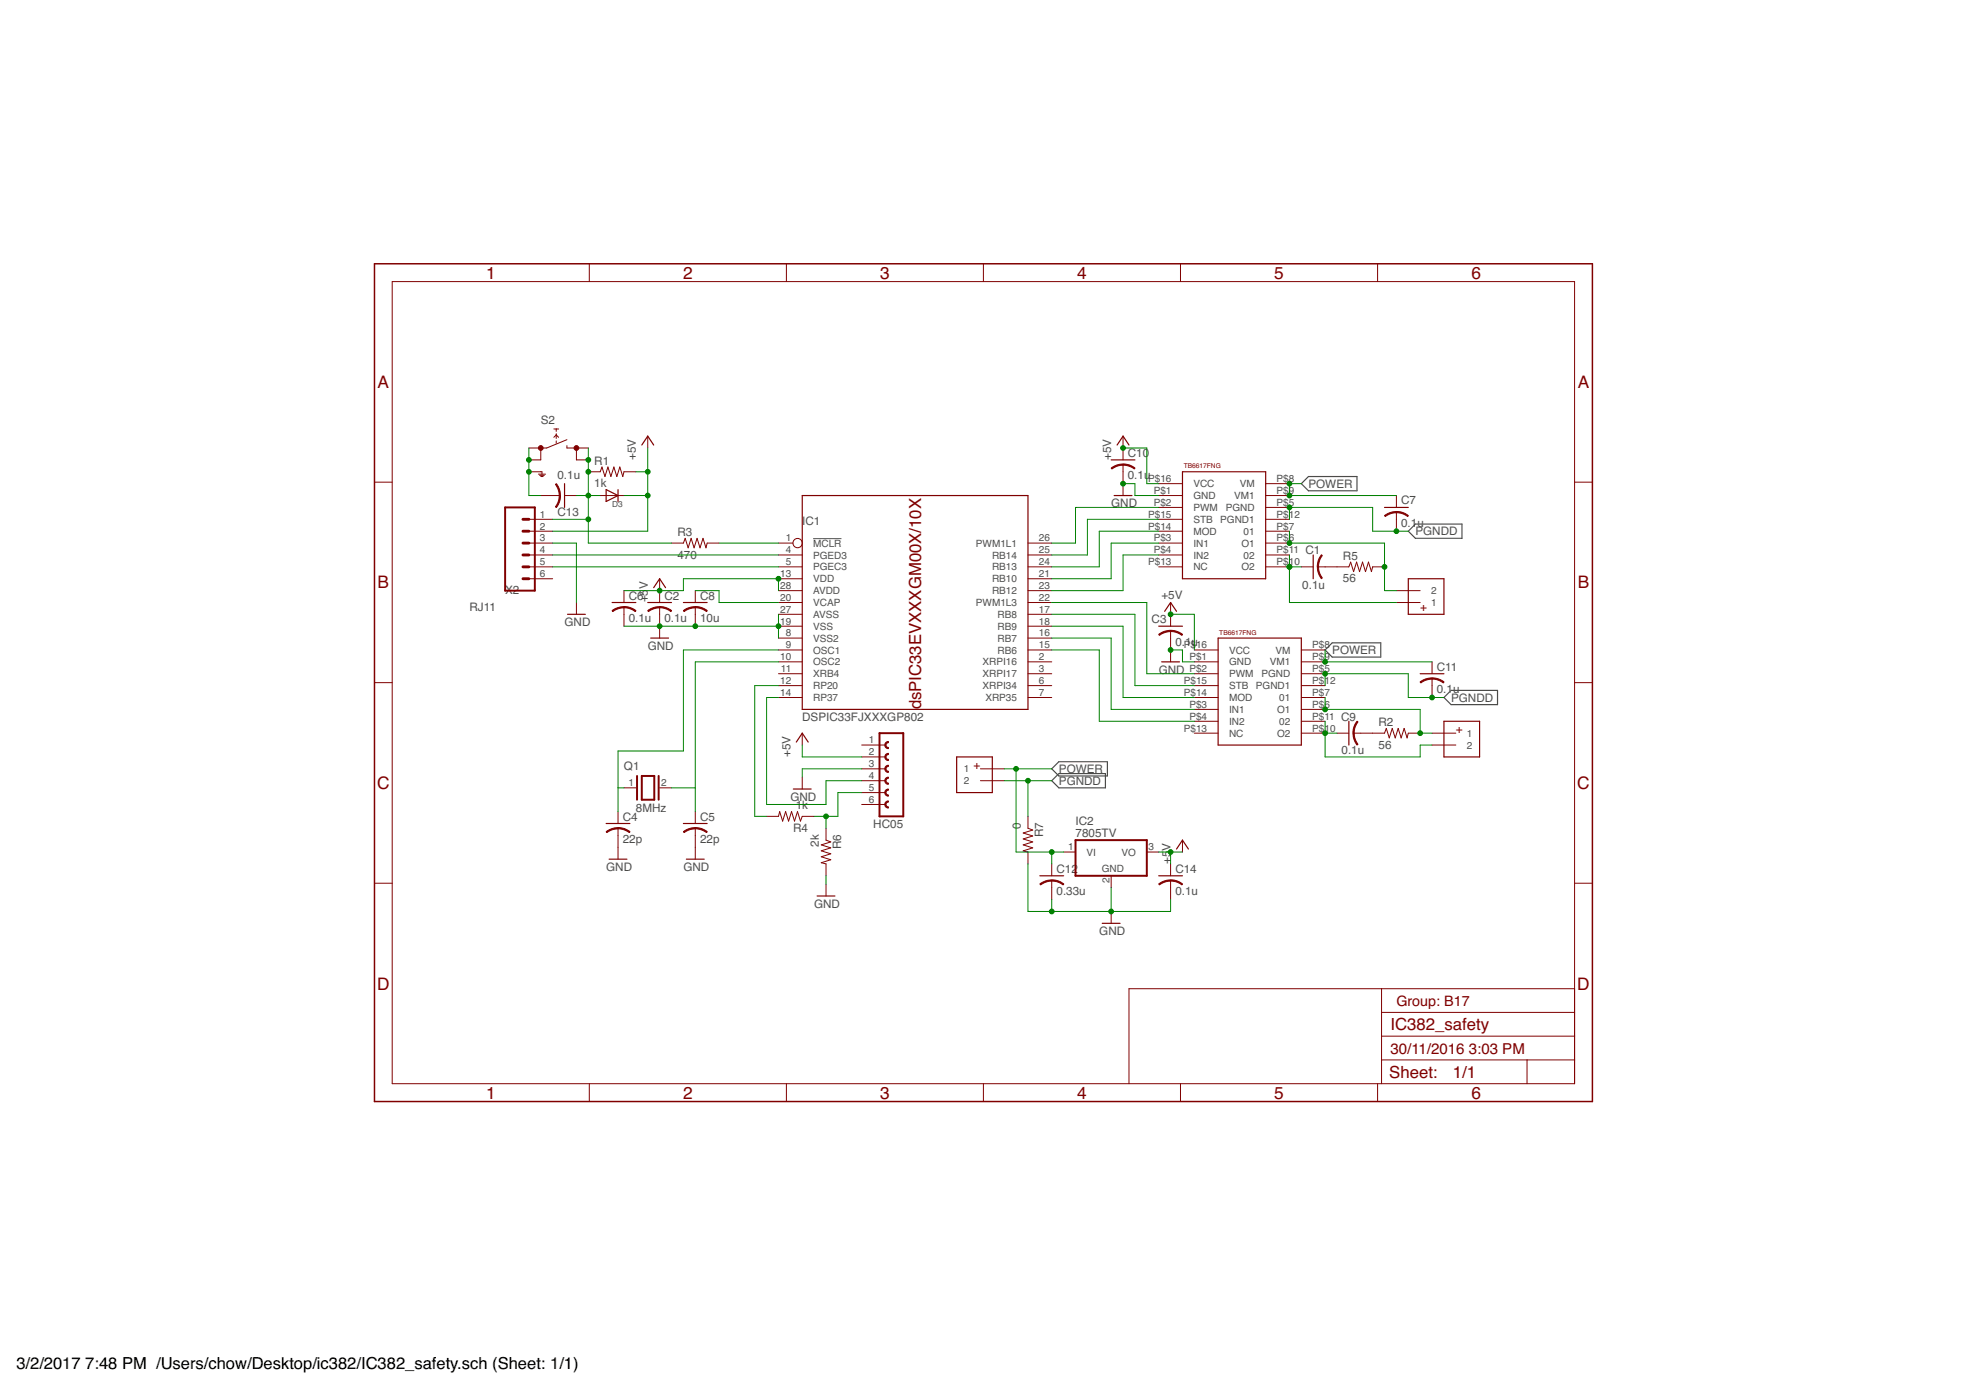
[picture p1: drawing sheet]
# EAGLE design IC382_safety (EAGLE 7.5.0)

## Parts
C1  0.1u  C-USC0805  [C0805]
C2  0.1u  C-USC0805  [C0805]
C3  0.1u  C-USC0805  [C0805]
C4  22p  C-USC0805  [C0805]
C5  22p  C-USC0805  [C0805]
C6  0.1u  C-USC0805  [C0805]
C7  0.1u  C-USC0805  [C0805]
C8  10u  C-USC0805  [C0805]
C9  0.1u  C-USC0805  [C0805]
C10  0.1u  C-USC0805  [C0805]
C11  0.1u  C-USC0805  [C0805]
C12  0.33u  C-USC0805  [C0805]
C13  0.1u  C-USC0805  [C0805]
C14  0.1u  C-USC0805  [C0805]
D3  DIODESOD-123  [SOD-123]
DRIVER1  SSOP16  [SSOP16]
DRIVER2  SSOP16  [SSOP16]
HC05  FE06-1  [FE06]
IC1  DSPIC33FJXXXGP802  [SO28W]
IC2  7805TV  [TO220V]
J1  1X2-3.5MM  [1X2-3.5MM]
J2  1X2-3.5MM  [1X2-3.5MM]
POWERSUPPLY  1X2-3.5MM  [1X2-3.5MM]
Q1  8MHz  XTAL/S  [QS]
R1  1k  R-US_M0805  [M0805]
R2  56  R-US_M0805  [M0805]
R3  470  R-US_M0805  [M0805]
R4  1k  R-US_M0805  [M0805]
R5  56  R-US_M0805  [M0805]
R6  2k  R-US_M0805  [M0805]
R7  0  R-US_M0805  [M0805]
S2  SKHMPWE010  [SKHMPXE010]
X2  RJ11  RJ11-6PTH  [RJ11-6]

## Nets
+5V: C2.1 C3.1 C6.1 C10.1 C14.1 D3.C DRIVER1.P$16(VCC) DRIVER2.P$16(VCC) HC05.2 IC1.13(VDD) IC1.28(AVDD) IC2.3(VO) R1.2 X2.2
GND: C2.2 C3.2 C4.2 C5.2 C6.2 C8.2 C10.2 C12.2 C14.2 DRIVER1.P$1(GND) DRIVER2.P$1(GND) HC05.3 IC1.8(VSS2) IC1.19(VSS) IC1.27(AVSS) IC2.2(GND) R6.2 R7.2 X2.3
M-2: DRIVER1.P$6(O1) DRIVER1.P$7 J1.2 R5.2
N$1: HC05.4 IC1.14(RP37)
N$2: C5.1 IC1.10(OSC2) Q1.2
N$3: IC1.4(PGED3) X2.4
N$4: DRIVER2.P$4(IN2) IC1.15(RB6)
N$5: C8.1 IC1.20(VCAP)
N$6: C13.1 D3.A R1.1 R3.1 S2.3(2.1) S2.4(2.2) X2.1
N$7: DRIVER2.P$2(PWM) IC1.22(PWM1L3)
N$8: IC1.1(!MCLR) R3.2
N$9: IC1.5(PGEC3) X2.5
N$10: C4.1 IC1.9(OSC1) Q1.1
N$11: IC1.12(RP20) R4.2
N$12: DRIVER1.P$2(PWM) IC1.26(PWM1L1)
N$13: DRIVER1.P$15(STB) IC1.25(RB14)
N$14: DRIVER1.P$14(MOD) IC1.24(RB13)
N$15: DRIVER1.P$3(IN1) IC1.21(RB10)
N$16: DRIVER1.P$4(IN2) IC1.23(RB12)
N$17: DRIVER2.P$15(STB) IC1.17(RB8)
N$18: C1.1 DRIVER1.P$10(O2) DRIVER1.P$11 J1.1
N$19: DRIVER2.P$14(MOD) IC1.18(RB9)
N$20: C1.2 R5.1
N$21: DRIVER2.P$3(IN1) IC1.16(RB7)
N$22: HC05.5 R4.1 R6.1
N$23: C13.2 S2.1(1.1) S2.2(1.2) S2.5(SH)
N$24: DRIVER2.P$6(O1) DRIVER2.P$7 J2.1 R2.2
N$25: C9.1 DRIVER2.P$10(O2) DRIVER2.P$11 J2.2
N$26: C9.2 R2.1
PGNDD: C7.2 C11.2 DRIVER1.P$5(PGND) DRIVER1.P$12(PGND1) DRIVER2.P$5(PGND) DRIVER2.P$12(PGND1) POWERSUPPLY.2 R7.1
POWER: C7.1 C11.1 C12.1 DRIVER1.P$8(VM) DRIVER1.P$9(VM1) DRIVER2.P$8(VM) DRIVER2.P$9(VM1) IC2.1(VI) POWERSUPPLY.1
Unconnected: DRIVER1.P$13(NC) DRIVER2.P$13(NC) HC05.1 HC05.6 IC1.2(XRPI16) IC1.3(XRPI17) IC1.6(XRPI34) IC1.7(XRP35) IC1.11(XRB4) X2.6

## Module ABC
Ports: 

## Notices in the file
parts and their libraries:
SparkFun-Connectors: Licensing: Creative Commons ShareAlike 4.0 International - https://creativecommons.org/licenses/by-sa/4.0
